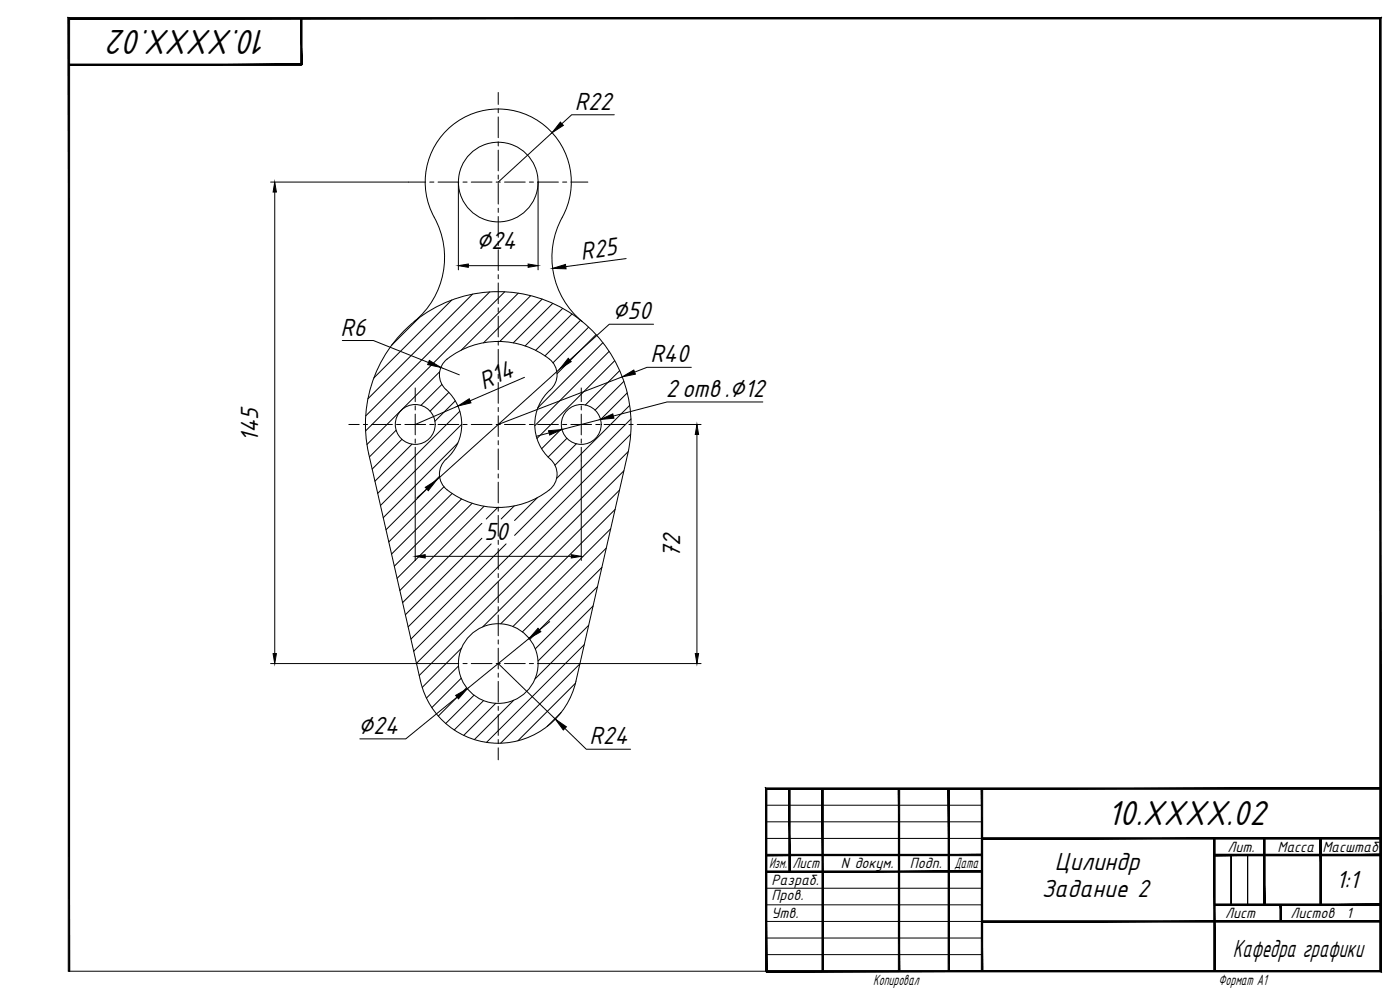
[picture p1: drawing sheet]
<svg xmlns="http://www.w3.org/2000/svg" width="841mm" height="594mm" viewBox="0 0 841 594" stroke-linecap="round" stroke-linejoin="round" font-family="sans-serif">
<!-- layer: 0 -->
<g fill="#000" stroke="#000" stroke-width=".6">
<path d="M181 11v28v-28zM181 11v28z"/>
<path d="M41 38v1l140-1zM41 39l140-1v1z"/>
<path d="M570 474v109v-109zM570 474v109z"/>
<path d="M460 513v1l130-1zM460 514l130-1v1z"/>
<path d="M590 503v1l239-1zM590 504l239-1v1z"/>
<path d="M730 513v1l99-1zM730 514l99-1v1z"/>
<path d="M730 513v1l99-1zM730 514l99-1v1z"/>
<path d="M729 504l1 79v-79zM729 504l1 79h-1z"/>
<path d="M759 504l1 40v-40zM759 504l1 40h-1z"/>
<path d="M759 504l1 40v-40zM759 504l1 40h-1z"/>
<path d="M793 504l1 40v-40zM793 504l1 40h-1z"/>
<path d="M793 504l1 40v-40zM793 504l1 40h-1z"/>
<path d="M460 523v1l130-1zM460 524l130-1v1z"/>
<path d="M474 474v50h1zM474 474h1v50z"/>
<path d="M590 553v1l239-1zM590 554l239-1v1z"/>
<path d="M730 543v1l99-1zM730 544l99-1v1z"/>
<path d="M730 543v1l99-1zM730 544l99-1v1z"/>
<path d="M769 544l1 9v-9zM769 544l1 9h-1z"/>
<path d="M769 544l1 9v-9zM769 544l1 9h-1z"/>
<path d="M41 11v572h1zM41 11h1v572zM41 11h1h788zM42 11h788h-1zM830 11h-1l1 573zM829 11l1 573-1-1zM460 584h370l-1-1zM460 583h369l-369 1z"/>
<path d="M460 473v110h1zM460 473l1 1v109zM460 473l1 1 368-1zM461 474l368-1v1z"/>
<path d="M494 474v109h1zM494 474h1v109z"/>
<path d="M540 474v109zM540 474v109z"/>
<path d="M590 474v109zM590 474v109z"/>
</g>
<g fill="none" stroke="#000" stroke-width=".6">
<path d="M284 177l-63 63M294 175l-74 75M303 175l-83 84M311 176l-34 34M319 178l-29 28M326 180l-26 25M252 191l-17 16M271 180l-46 47M332 182l-24 24M338 185l-23 23M344 189l-22 21M349 192l-22 22"/>
<path d="M354 197l-22 21M358 201l-23 23M362 206l-39 39M366 211l-45 45M369 217l-46 46M264 223l-44 44M265 231l-12 13M270 236l-12 11M372 223l-20 20M375 229l-18 17M377 236l-16 16M238 258l-16 16"/>
<path d="M274 241l-13 12M276 247l-49 49M277 255l-48 49M337 257l-12 13M378 244l-44 43M379 252l-70 70M241 264l-17 18M248 267l-23 22M275 266l-45 45M341 263l-12 12M346 267l-13 12M377 271l-127 127"/>
<path d="M379 261l-130 130M264 286l-32 32M267 292l-33 34M272 296l-37 37M277 300l-40 40M323 299l-14 14M372 294l-82 83M375 283l-123 123M284 302l-45 45M289 314l-47 48M291 304l-51 51M299 305l-7 7"/>
<path d="M309 304l-8 8M367 318l-59 58M370 306l-69 69M289 323l-45 46M295 327l-50 50M304 327l-57 57M364 329l-50 51M359 352l-37 38M362 341l-44 43M354 376l-33 32M356 364l-33 33M277 389l-23 24"/>
<path d="M348 399l-47 47M351 387l-59 59M275 400l-19 19M277 407l-18 18M280 413l-17 17M285 418l-17 17M346 410l-35 35M290 421l-17 17M298 422l-19 20M309 421l-24 23M337 428l-8 8M460 484h130"/>
<path d="M460 494h130M460 504h130M460 534h130M460 544h130M460 553h130M740 544v-30v30M749 544v-30v30M460 563h130M460 573h130M41 583h419"/>
</g>
<g fill="none" stroke="#000" stroke-width=".6">
<path d="M249 193a50 50 0 0 0 11-65 44 44 0 0 1 42-62 44 44 0 0 1 34 67 50 50 0 0 0 14 60M268 216a49 49 0 0 1 64 2 13 13 0 0 1-4 18 28 28 0 0 0 4 41 12 12 0 0 1-2 17 49 49 0 0 1-64-2 13 13 0 0 1 4-18 28 28 0 0 0-3-41 12 12 0 0 1 1-17zM222 273l31 136a48 48 0 0 0 46 37 48 48 0 0 0 47-37l31-136M222 273a80 80 0 0 1 77-98 80 80 0 0 1 78 98"/>
<circle cx="299" cy="109" r="24"/>
<circle cx="249" cy="255" r="12"/>
<circle cx="349" cy="255" r="12"/>
<circle cx="299" cy="399" r="24"/>
</g>
<g fill="none" stroke="#000" stroke-width=".6">
<path d="M299 56v7M299 65v3M299 70v13M299 85v3M299 90v13M245 109h11M258 109h3M263 109h13M278 109h3M283 109h13M298 109h3M299 105v3"/>
<path d="M299 110v13M303 109h13M318 109h2M323 109h12M338 109h2M343 109h10M299 125v3M299 130v13M299 145v3M299 150v12M299 165v2M299 170v12"/>
<path d="M299 185v2M299 190v12M299 205v2M299 210v12M249 233v8M299 225v2M299 230v12M349 233v8M210 255h6M218 255h3M223 255h13M238 255h3"/>
<path d="M243 255h13M249 244v2M249 249v12M258 255h3M263 255h13M278 255h3M283 255h13M298 255h3M299 245v2M299 250v12M303 255h13M318 255h2"/>
<path d="M323 255h12M338 255h2M343 255h12M349 244v2M349 249v12M358 255h2M363 255h12M378 255h2M383 255h6M249 264v2M249 269v8M299 265v2"/>
<path d="M299 270v12M349 264v2M349 269v8M299 285v2M299 290v12M299 305v2M299 310v12M299 325v2M299 330v12M299 344v3M299 349v13M299 364v3"/>
<path d="M299 369v13M265 399h11M278 399h3M283 399h13M298 399h3M299 384v3M299 389v13M303 399h13M318 399h2M323 399h10M299 404v3M299 409v13"/>
<path d="M299 424v3M299 429v13M299 444v3M299 449v7"/>
</g>
<g fill="none" stroke="#000" stroke-width=".6">
<path d="M332 80l-33 29M369 69h-26l-5 5M163 109h82M165 115v278M275 109v53M323 109v53M281 160h36M376 155l-36 5M393 195h-27l-24 21M206 205h18l33 13M265 221l11 4M315 227l-33 14"/>
<path d="M336 222l-74 66M374 226l-75 29M415 221h-26l-8 3M275 244l-26 11M361 252l-23 6M389 255h32M458 241h-57l-33 9M249 277v60M330 260l-8 2M349 277v60M419 261v132M256 294l-6 5"/>
<path d="M255 334h88M330 373l-6 5M163 399h102M299 399l35 33M318 383l-37 31M333 399h88M275 419l-31 25h-28M339 438l13 12h27"/>
</g>
<g fill="#000" stroke="#000" stroke-width=".6">
<path d="M337 73l1 2-6 5zM165 109l1 6h-2zM275 160l6-1v2zM317 159l6 1-6 1zM332 161l8-2v2zM258 217l7 4-8-2zM341 215l2 2-7 5zM275 244l7-4 1 2zM374 226l7-4 1 3zM330 259l8-1-8 3zM361 252l7-3 1 2zM419 255l1 6h-2z"/>
<path d="M255 293l7-5-5 7zM249 334l6-1v2zM343 333l6 1-6 1zM323 377l2 2-7 4zM164 393h2l-1 6zM418 393h2l-1 6zM274 418l7-4-6 6zM334 432l6 5-2 1z"/>
</g>
<g font-size="23.2">
<text x="161" y="18" transform="rotate(-180 161 18)">10.XXXX.02</text>
<text x="665" y="495">10.XXXX.02</text>
</g>
<g font-size="16.6">
<text x="345" y="66">R22</text>
<text x="286" y="150">∅24</text>
<text x="349" y="156" transform="rotate(-8 349 156)">R25</text>
<text x="368" y="192">∅50</text>
<text x="205" y="202">R6</text>
<text x="391" y="218">R40</text>
<text x="290" y="234" transform="rotate(-23 290 234)">R14</text>
<text x="400" y="238">2отв.∅12</text>
<text x="155" y="265" transform="rotate(-90 155 265)">145</text>
<text x="291" y="324">50</text>
<text x="409" y="335" transform="rotate(-90 409 335)">72</text>
<text x="215" y="441">∅24</text>
<text x="354" y="447">R24</text>
<text x="634" y="523">Цилиндр</text>
<text x="803" y="534">1:1</text>
<text x="626" y="539">Задание 2</text>
<text x="741" y="575">Кафедра графики</text>
</g>
<g font-size="9.9">
<text x="737" y="512">Лит.</text>
<text x="767" y="512">Масса</text>
<text x="794" y="512">Масштаб</text>
<text x="462" y="522">Изм.</text>
<text x="476" y="522">Лист</text>
<text x="505" y="522">N докум.</text>
<text x="547" y="522">Подп.</text>
<text x="573" y="522">Дата</text>
<text x="464" y="532">Разраб.</text>
<text x="464" y="541">Пров.</text>
<text x="464" y="552">Утв.</text>
<text x="736" y="552">Лист</text>
<text x="775" y="552">Листов</text>
<text x="809" y="552">1</text>
<text x="525" y="591">Копировал</text>
<text x="732" y="591">Формат А1</text>
</g>
</svg>
